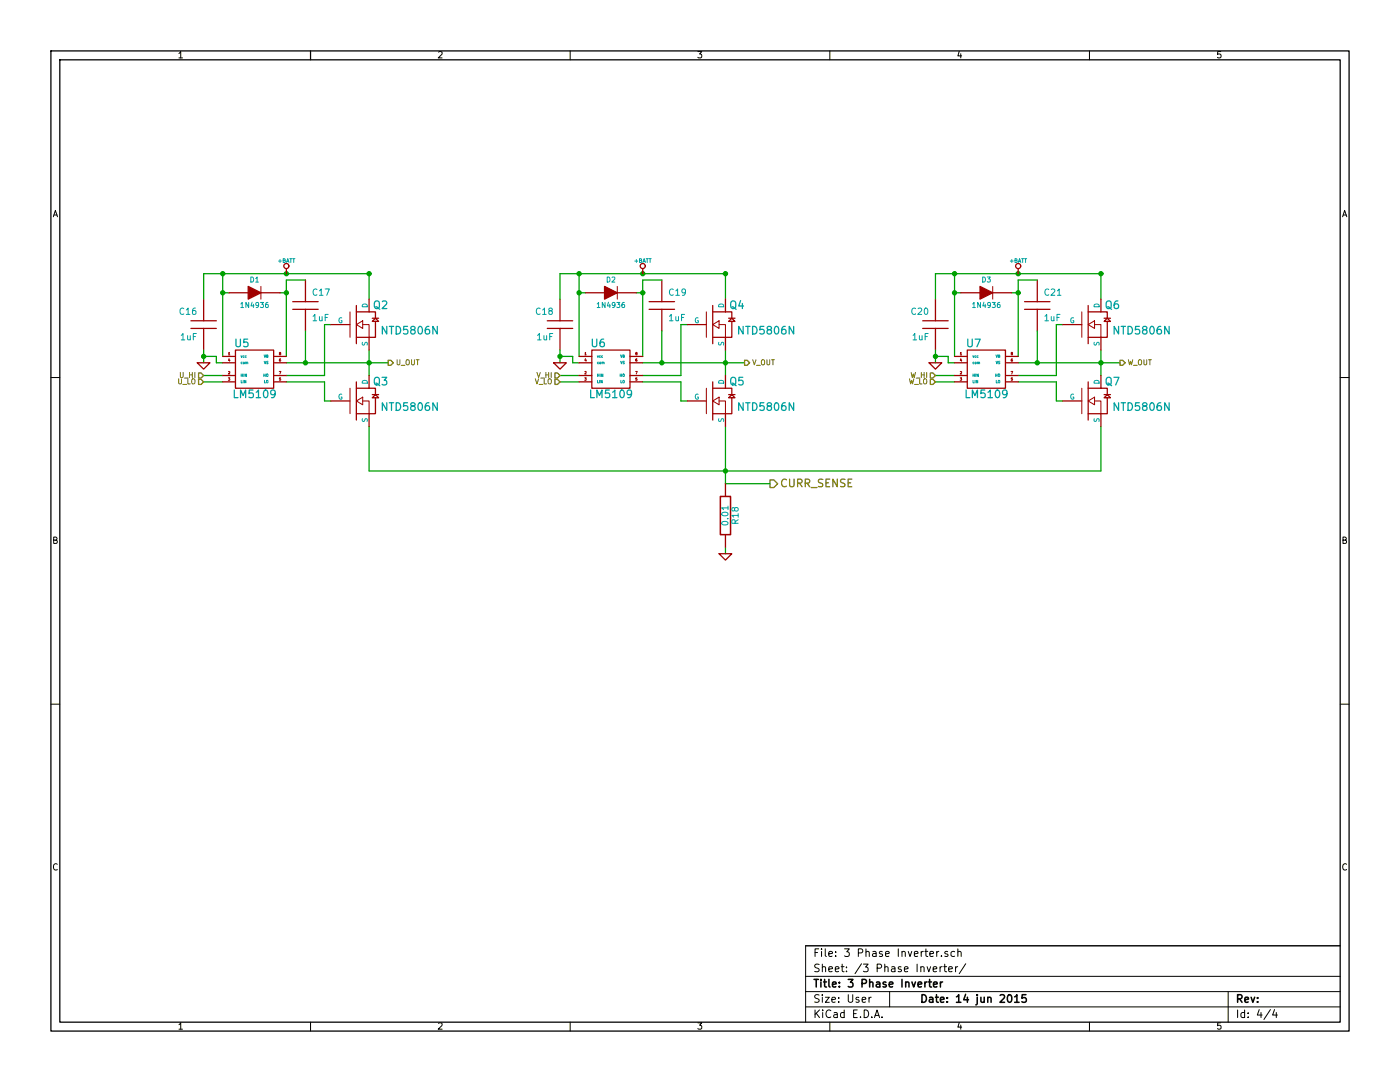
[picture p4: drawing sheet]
EESchema Schematic File Version 2  date Sun 14 Jun 2015 10:56:58 MST
LIBS:power
LIBS:device
LIBS:transistors
LIBS:conn
LIBS:linear
LIBS:regul
LIBS:74xx
LIBS:cmos4000
LIBS:adc-dac
LIBS:memory
LIBS:xilinx
LIBS:special
LIBS:microcontrollers
LIBS:dsp
LIBS:microchip
LIBS:analog_switches
LIBS:motorola
LIBS:texas
LIBS:intel
LIBS:audio
LIBS:interface
LIBS:digital-audio
LIBS:philips
LIBS:display
LIBS:cypress
LIBS:siliconi
LIBS:opto
LIBS:atmel
LIBS:contrib
LIBS:valves
LIBS:bldc-cache
LIBS:bldc-cache
EELAYER 25  0
EELAYER END
$Descr User 11000 8500
encoding utf-8
Sheet 4 4
Title "3 Phase Inverter"
Date "14 jun 2015"
Rev ""
Comp ""
Comment1 ""
Comment2 ""
Comment3 ""
Comment4 ""
$EndDescr
$Comp
L C C17
U 1 1
P 2400 2400
F 0 "C17" H 2450 2500 50  0000 L CNN
F 1 "1uF" H 2450 2300 50  0000 L CNN
F 4 "FK24X7R1H105K" H 2400 2400 60  0001 C CNN "Mfg P/N"
F 5 "445-8517-ND" H 2400 2400 60  0001 C CNN "Digikey P/N"
F 6 "810-FK24X7R1H105K" H 2400 2400 60  0001 C CNN "Mouser P/N"
	1    2400 2400
	1    0    0    -1  
$EndComp
$Comp
L C C19
U 1 1
P 5200 2400
F 0 "C19" H 5250 2500 50  0000 L CNN
F 1 "1uF" H 5250 2300 50  0000 L CNN
F 4 "FK24X7R1H105K" H 5200 2400 60  0001 C CNN "Mfg P/N"
F 5 "445-8517-ND" H 5200 2400 60  0001 C CNN "Digikey P/N"
F 6 "810-FK24X7R1H105K" H 5200 2400 60  0001 C CNN "Mouser P/N"
	1    5200 2400
	1    0    0    -1  
$EndComp
$Comp
L C C21
U 1 1
P 8150 2400
F 0 "C21" H 8200 2500 50  0000 L CNN
F 1 "1uF" H 8200 2300 50  0000 L CNN
F 4 "FK24X7R1H105K" H 8150 2400 60  0001 C CNN "Mfg P/N"
F 5 "445-8517-ND" H 8150 2400 60  0001 C CNN "Digikey P/N"
F 6 "810-FK24X7R1H105K" H 8150 2400 60  0001 C CNN "Mouser P/N"
	1    8150 2400
	1    0    0    -1  
$EndComp
$Comp
L C C20
U 1 1
P 7350 2550
F 0 "C20" H 7400 2650 50  0000 L CNN
F 1 "1uF" H 7400 2450 50  0000 L CNN
F 4 "FK24X7R1H105K" H 7350 2550 60  0001 C CNN "Mfg P/N"
F 5 "445-8517-ND" H 7350 2550 60  0001 C CNN "Digikey P/N"
F 6 "810-FK24X7R1H105K" H 7350 2550 60  0001 C CNN "Mouser P/N"
	1    7350 2550
	-1   0    0    -1  
$EndComp
$Comp
L C C18
U 1 1
P 4400 2550
F 0 "C18" H 4450 2650 50  0000 L CNN
F 1 "1uF" H 4450 2450 50  0000 L CNN
F 4 "FK24X7R1H105K" H 4400 2550 60  0001 C CNN "Mfg P/N"
F 5 "445-8517-ND" H 4400 2550 60  0001 C CNN "Digikey P/N"
F 6 "810-FK24X7R1H105K" H 4400 2550 60  0001 C CNN "Mouser P/N"
	1    4400 2550
	-1   0    0    -1  
$EndComp
$Comp
L C C16
U 1 1
P 1600 2550
F 0 "C16" H 1650 2650 50  0000 L CNN
F 1 "1uF" H 1650 2450 50  0000 L CNN
F 4 "FK24X7R1H105K" H 1600 2550 60  0001 C CNN "Mfg P/N"
F 5 "445-8517-ND" H 1600 2550 60  0001 C CNN "Digikey P/N"
F 6 "810-FK24X7R1H105K" H 1600 2550 60  0001 C CNN "Mouser P/N"
	1    1600 2550
	-1   0    0    -1  
$EndComp
Text HLabel 6050 3800 2    60   Output ~ 0
CURR_SENSE
Wire Wire Line
	6050 3800 5700 3800
Wire Wire Line
	5700 3800 5700 3350
Wire Wire Line
	2900 3350 2900 3700
Wire Wire Line
	2900 3700 8650 3700
Wire Wire Line
	8650 3700 8650 3350
Wire Wire Line
	1600 2800 1700 2800
Wire Wire Line
	1700 2800 1700 2850
Wire Wire Line
	1700 2850 1750 2850
Connection ~ 8000 2150
Wire Wire Line
	7350 2350 7350 2150
Wire Wire Line
	8000 2800 8000 2200
Wire Wire Line
	7350 2150 8650 2150
Connection ~ 8150 2850
Wire Wire Line
	8000 2850 8800 2850
Connection ~ 7500 2150
Connection ~ 8650 2150
Wire Wire Line
	8650 2150 8650 2350
Wire Wire Line
	8350 2550 8300 2550
Wire Wire Line
	7500 3000 7350 3000
Connection ~ 8000 2300
Wire Wire Line
	7550 2300 7500 2300
Wire Wire Line
	7950 2300 8000 2300
Wire Wire Line
	8150 2600 8150 2850
Connection ~ 8650 2850
Connection ~ 7500 2300
Wire Wire Line
	7350 2950 7500 2950
Wire Wire Line
	8650 2750 8650 2950
Wire Wire Line
	8000 2200 8150 2200
Wire Wire Line
	8000 2950 8300 2950
Wire Wire Line
	8300 2950 8300 2550
Wire Wire Line
	7350 2750 7350 2850
Connection ~ 7350 2800
Wire Wire Line
	8350 3150 8300 3150
Wire Wire Line
	8300 3150 8300 3000
Wire Wire Line
	8300 3000 8000 3000
Wire Wire Line
	7500 2800 7500 2150
Wire Wire Line
	4550 2150 4550 2800
Wire Wire Line
	5050 3000 5350 3000
Wire Wire Line
	5350 3000 5350 3150
Wire Wire Line
	5350 3150 5400 3150
Connection ~ 4400 2800
Wire Wire Line
	4400 2750 4400 2850
Wire Wire Line
	5350 2950 5350 2550
Wire Wire Line
	5350 2950 5050 2950
Wire Wire Line
	5200 2200 5050 2200
Wire Wire Line
	5700 2750 5700 2950
Wire Wire Line
	4400 2950 4550 2950
Connection ~ 4550 2300
Connection ~ 5700 2850
Wire Wire Line
	5200 2600 5200 2850
Wire Wire Line
	5000 2300 5050 2300
Wire Wire Line
	4600 2300 4550 2300
Connection ~ 5050 2300
Wire Wire Line
	4550 3000 4400 3000
Wire Wire Line
	5350 2550 5400 2550
Wire Wire Line
	5700 2350 5700 2150
Connection ~ 5700 2150
Connection ~ 4550 2150
Wire Wire Line
	5050 2850 5850 2850
Connection ~ 5200 2850
Wire Wire Line
	5700 2150 4400 2150
Wire Wire Line
	5050 2200 5050 2800
Wire Wire Line
	4400 2150 4400 2350
Connection ~ 5050 2150
Connection ~ 2250 2150
Wire Wire Line
	1600 2350 1600 2150
Wire Wire Line
	2250 2800 2250 2200
Wire Wire Line
	1600 2150 2900 2150
Connection ~ 2400 2850
Wire Wire Line
	2250 2850 3050 2850
Connection ~ 1750 2150
Connection ~ 2900 2150
Wire Wire Line
	2900 2150 2900 2350
Wire Wire Line
	2600 2550 2550 2550
Wire Wire Line
	1750 3000 1600 3000
Connection ~ 2250 2300
Wire Wire Line
	1800 2300 1750 2300
Wire Wire Line
	2200 2300 2250 2300
Wire Wire Line
	2400 2600 2400 2850
Connection ~ 2900 2850
Connection ~ 1750 2300
Wire Wire Line
	1600 2950 1750 2950
Wire Wire Line
	5700 4300 5700 4350
Wire Wire Line
	2900 2750 2900 2950
Wire Wire Line
	2250 2200 2400 2200
Wire Wire Line
	2250 2950 2550 2950
Wire Wire Line
	2550 2950 2550 2550
Wire Wire Line
	1600 2750 1600 2850
Connection ~ 1600 2800
Wire Wire Line
	2600 3150 2550 3150
Wire Wire Line
	2550 3150 2550 3000
Wire Wire Line
	2550 3000 2250 3000
Wire Wire Line
	1750 2150 1750 2800
Wire Wire Line
	7500 2850 7450 2850
Wire Wire Line
	7450 2850 7450 2800
Wire Wire Line
	7450 2800 7350 2800
Wire Wire Line
	4550 2850 4500 2850
Wire Wire Line
	4500 2850 4500 2800
Wire Wire Line
	4500 2800 4400 2800
Connection ~ 5700 3700
$Comp
L NTD5806N Q7
U 1 1
P 8550 3150
F 0 "Q7" H 8800 3300 60  0000 R CNN
F 1 "NTD5806N" H 9200 3100 60  0000 R CNN
F 2 "DPAK" H 8760 2870 60  0001 C CNN
F 3 "datasheets/NTD5806N.PDF" H 9235 2795 60  0001 C CNN
F 4 "NTD5806NT4G" H 8550 3150 60  0001 C CNN "Mfg P/N"
F 5 "NTD5806NT4GOSCT-ND" H 8550 3150 60  0001 C CNN "Digikey P/N"
F 6 "863-NTD5806NT4G" H 8550 3150 60  0001 C CNN "Mouser P/N"
	1    8550 3150
	1    0    0    -1  
$EndComp
$Comp
L NTD5806N Q6
U 1 1
P 8550 2550
F 0 "Q6" H 8800 2700 60  0000 R CNN
F 1 "NTD5806N" H 9200 2500 60  0000 R CNN
F 2 "DPAK" H 8760 2270 60  0001 C CNN
F 3 "datasheets/NTD5806N.PDF" H 9235 2195 60  0001 C CNN
F 4 "NTD5806NT4G" H 8550 2550 60  0001 C CNN "Mfg P/N"
F 5 "NTD5806NT4GOSCT-ND" H 8550 2550 60  0001 C CNN "Digikey P/N"
F 6 "863-NTD5806NT4G" H 8550 2550 60  0001 C CNN "Mouser P/N"
	1    8550 2550
	1    0    0    -1  
$EndComp
$Comp
L NTD5806N Q5
U 1 1
P 5600 3150
F 0 "Q5" H 5850 3300 60  0000 R CNN
F 1 "NTD5806N" H 6250 3100 60  0000 R CNN
F 2 "DPAK" H 5810 2870 60  0001 C CNN
F 3 "datasheets/NTD5806N.PDF" H 6285 2795 60  0001 C CNN
F 4 "NTD5806NT4G" H 5600 3150 60  0001 C CNN "Mfg P/N"
F 5 "NTD5806NT4GOSCT-ND" H 5600 3150 60  0001 C CNN "Digikey P/N"
F 6 "863-NTD5806NT4G" H 5600 3150 60  0001 C CNN "Mouser P/N"
	1    5600 3150
	1    0    0    -1  
$EndComp
$Comp
L NTD5806N Q4
U 1 1
P 5600 2550
F 0 "Q4" H 5850 2700 60  0000 R CNN
F 1 "NTD5806N" H 6250 2500 60  0000 R CNN
F 2 "DPAK" H 5810 2270 60  0001 C CNN
F 3 "datasheets/NTD5806N.PDF" H 6285 2195 60  0001 C CNN
F 4 "NTD5806NT4G" H 5600 2550 60  0001 C CNN "Mfg P/N"
F 5 "NTD5806NT4GOSCT-ND" H 5600 2550 60  0001 C CNN "Digikey P/N"
F 6 "863-NTD5806NT4G" H 5600 2550 60  0001 C CNN "Mouser P/N"
	1    5600 2550
	1    0    0    -1  
$EndComp
$Comp
L NTD5806N Q3
U 1 1
P 2800 3150
F 0 "Q3" H 3050 3300 60  0000 R CNN
F 1 "NTD5806N" H 3450 3100 60  0000 R CNN
F 2 "DPAK" H 3010 2870 60  0001 C CNN
F 3 "datasheets/NTD5806N.PDF" H 3485 2795 60  0001 C CNN
F 4 "NTD5806NT4G" H 2800 3150 60  0001 C CNN "Mfg P/N"
F 5 "NTD5806NT4GOSCT-ND" H 2800 3150 60  0001 C CNN "Digikey P/N"
F 6 "863-NTD5806NT4G" H 2800 3150 60  0001 C CNN "Mouser P/N"
	1    2800 3150
	1    0    0    -1  
$EndComp
$Comp
L DIODE D3
U 1 1
P 7750 2300
F 0 "D3" H 7750 2400 40  0000 C CNN
F 1 "1N4936" H 7750 2200 40  0000 C CNN
F 2 "DO-41" H 7750 2300 60  0001 C CNN
F 3 "datasheets/1N4936.pdf" H 7750 2300 60  0001 C CNN
F 4 "1N4936" H 7750 2300 60  0001 C CNN "Mfg P/N"
F 5 "1N4936FSCT-ND" H 7750 2300 60  0001 C CNN "Digikey P/N"
F 6 "512-1N4936" H 7750 2300 60  0001 C CNN "Mouser P/N"
	1    7750 2300
	1    0    0    -1  
$EndComp
$Comp
L DIODE D2
U 1 1
P 4800 2300
F 0 "D2" H 4800 2400 40  0000 C CNN
F 1 "1N4936" H 4800 2200 40  0000 C CNN
F 2 "DO-41" H 4800 2300 60  0001 C CNN
F 3 "datasheets/1N4936.pdf" H 4800 2300 60  0001 C CNN
F 4 "1N4936" H 4800 2300 60  0001 C CNN "Mfg P/N"
F 5 "1N4936FSCT-ND" H 4800 2300 60  0001 C CNN "Digikey P/N"
F 6 "512-1N4936" H 4800 2300 60  0001 C CNN "Mouser P/N"
	1    4800 2300
	1    0    0    -1  
$EndComp
$Comp
L +BATT #PWR034
U 1 1
P 8000 2150
F 0 "#PWR034" H 8000 2100 20  0001 C CNN
F 1 "+BATT" H 8000 2250 30  0000 C CNN
	1    8000 2150
	1    0    0    -1  
$EndComp
Text HLabel 7350 3000 0    40   Input ~ 0
W_LO
Text HLabel 7350 2950 0    40   Input ~ 0
W_HI
$Comp
L GND #PWR035
U 1 1
P 7350 2850
F 0 "#PWR035" H 7350 2850 30  0001 C CNN
F 1 "GND" H 7350 2780 30  0001 C CNN
	1    7350 2850
	1    0    0    -1  
$EndComp
Text HLabel 8800 2850 2    40   Output ~ 0
W_OUT
$Comp
L IRS2301S U7
U 1 1
P 7750 2900
F 0 "U7" H 7650 3100 60  0000 C CNN
F 1 "LM5109" H 7750 2700 60  0000 C CNN
F 2 "SOIC8" H 7550 3250 60  0001 C CNN
F 3 "datasheets/lm5109.pdf" H 8000 3350 60  0001 C CNN
F 4 "LM5109MA/NOPB" H 7750 3450 60  0001 C CNN "Mfg P/N"
F 5 "LM5109MA/NOPB-ND" H 7850 3550 60  0001 C CNN "Digikey P/N"
F 6 "926-LM5109MA/NOPB" H 7850 3650 60  0001 C CNN "Mouser P/N"
	1    7750 2900
	1    0    0    -1  
$EndComp
$Comp
L IRS2301S U6
U 1 1
P 4800 2900
F 0 "U6" H 4700 3100 60  0000 C CNN
F 1 "LM5109" H 4800 2700 60  0000 C CNN
F 2 "SOIC8" H 4600 3250 60  0001 C CNN
F 3 "datasheets/lm5109.pdf" H 5050 3350 60  0001 C CNN
F 4 "LM5109MA/NOPB" H 4800 3450 60  0001 C CNN "Mfg P/N"
F 5 "LM5109MA/NOPB-ND" H 4900 3550 60  0001 C CNN "Digikey P/N"
F 6 "926-LM5109MA/NOPB" H 4900 3650 60  0001 C CNN "Mouser P/N"
	1    4800 2900
	1    0    0    -1  
$EndComp
Text HLabel 5850 2850 2    40   Output ~ 0
V_OUT
$Comp
L GND #PWR036
U 1 1
P 4400 2850
F 0 "#PWR036" H 4400 2850 30  0001 C CNN
F 1 "GND" H 4400 2780 30  0001 C CNN
	1    4400 2850
	1    0    0    -1  
$EndComp
Text HLabel 4400 2950 0    40   Input ~ 0
V_HI
Text HLabel 4400 3000 0    40   Input ~ 0
V_LO
$Comp
L +BATT #PWR037
U 1 1
P 5050 2150
F 0 "#PWR037" H 5050 2100 20  0001 C CNN
F 1 "+BATT" H 5050 2250 30  0000 C CNN
	1    5050 2150
	1    0    0    -1  
$EndComp
$Comp
L +BATT #PWR038
U 1 1
P 2250 2150
F 0 "#PWR038" H 2250 2100 20  0001 C CNN
F 1 "+BATT" H 2250 2250 30  0000 C CNN
	1    2250 2150
	1    0    0    -1  
$EndComp
$Comp
L GND #PWR039
U 1 1
P 5700 4350
F 0 "#PWR039" H 5700 4350 30  0001 C CNN
F 1 "GND" H 5700 4280 30  0001 C CNN
	1    5700 4350
	1    0    0    -1  
$EndComp
$Comp
L NTD5806N Q2
U 1 1
P 2800 2550
F 0 "Q2" H 3050 2700 60  0000 R CNN
F 1 "NTD5806N" H 3450 2500 60  0000 R CNN
F 2 "DPAK" H 3010 2270 60  0001 C CNN
F 3 "datasheets/NTD5806N.PDF" H 3485 2195 60  0001 C CNN
F 4 "NTD5806NT4G" H 2800 2550 60  0001 C CNN "Mfg P/N"
F 5 "NTD5806NT4GOSCT-ND" H 2800 2550 60  0001 C CNN "Digikey P/N"
F 6 "863-NTD5806NT4G" H 2800 2550 60  0001 C CNN "Mouser P/N"
	1    2800 2550
	1    0    0    -1  
$EndComp
Text HLabel 1600 3000 0    40   Input ~ 0
U_LO
Text HLabel 1600 2950 0    40   Input ~ 0
U_HI
$Comp
L GND #PWR040
U 1 1
P 1600 2850
F 0 "#PWR040" H 1600 2850 30  0001 C CNN
F 1 "GND" H 1600 2780 30  0001 C CNN
	1    1600 2850
	1    0    0    -1  
$EndComp
Text HLabel 3050 2850 2    40   Output ~ 0
U_OUT
$Comp
L IRS2301S U5
U 1 1
P 2000 2900
F 0 "U5" H 1900 3100 60  0000 C CNN
F 1 "LM5109" H 2000 2700 60  0000 C CNN
F 2 "SOIC8" H 1800 3250 60  0001 C CNN
F 3 "datasheets/lm5109.pdf" H 2250 3350 60  0001 C CNN
F 4 "LM5109MA/NOPB" H 2000 3450 60  0001 C CNN "Mfg P/N"
F 5 "LM5109MA/NOPB-ND" H 2100 3550 60  0001 C CNN "Digikey P/N"
F 6 "926-LM5109MA/NOPB" H 2100 3650 60  0001 C CNN "Mouser P/N"
	1    2000 2900
	1    0    0    -1  
$EndComp
$Comp
L DIODE D1
U 1 1
P 2000 2300
F 0 "D1" H 2000 2400 40  0000 C CNN
F 1 "1N4936" H 2000 2200 40  0000 C CNN
F 2 "DO-41" H 2000 2300 60  0001 C CNN
F 3 "datasheets/1N4936.pdf" H 2000 2300 60  0001 C CNN
F 4 "1N4936" H 2000 2300 60  0001 C CNN "Mfg P/N"
F 5 "1N4936FSCT-ND" H 2000 2300 60  0001 C CNN "Digikey P/N"
F 6 "512-1N4936" H 2000 2300 60  0001 C CNN "Mouser P/N"
	1    2000 2300
	1    0    0    -1  
$EndComp
$Comp
L R R18
U 1 1
P 5700 4050
F 0 "R18" V 5780 4050 50  0000 C CNN
F 1 "0.01" V 5700 4050 50  0000 C CNN
F 4 "MPR5JB10L0" V 5700 4050 60  0001 C CNN "Mfg P/N"
F 5 "MPR5JB10L0-ND" V 5700 4050 60  0001 C CNN "Digikey P/N"
	1    5700 4050
	1    0    0    -1  
$EndComp
$EndSCHEMATC
